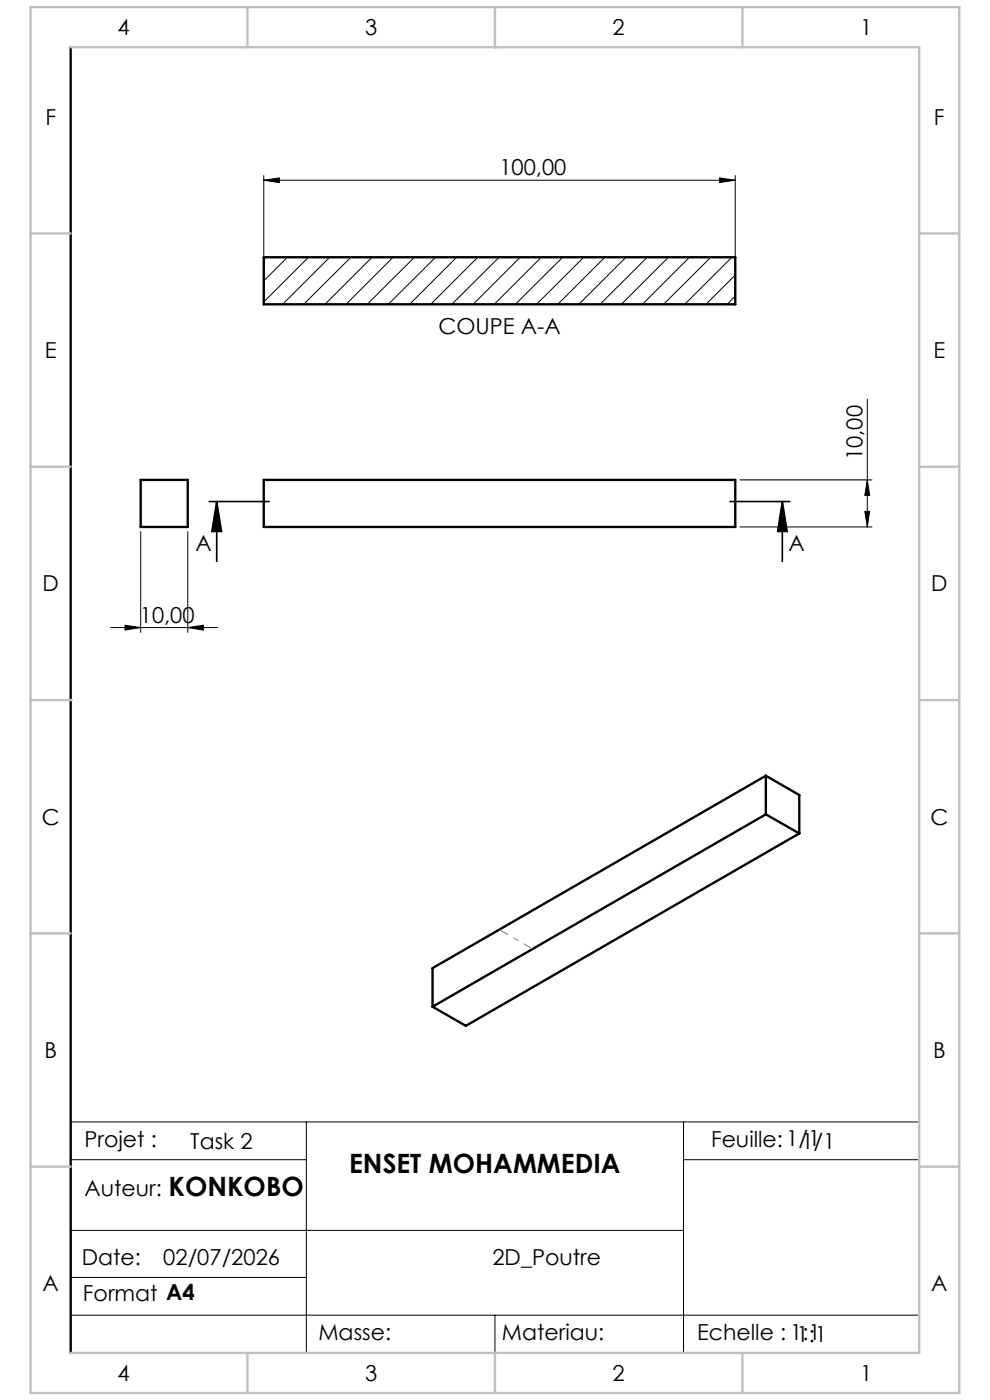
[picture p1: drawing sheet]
<svg xmlns="http://www.w3.org/2000/svg" width="210mm" height="297mm" viewBox="0 0 210 297" stroke-linecap="round" stroke-linejoin="round" font-family="sans-serif">
<g fill="none" stroke="#000" stroke-width=".21">
<path d="M56 38.2l3.3-.5v1zM56 37.2v26.4M56 38.2h100M152.6 37.7l3.4 .5-3.4 .5zM156 37.2v26.4M56.5 54.6l-.5 .5M61 54.6l-5 5M65.4 54.6l-9.4 9.5M70 54.6l-10.1 10M74.4 54.6l-10 10M78.9 54.6l-10 10M83.4 54.6l-10 10"/>
<path d="M87.9 54.6l-10 10M92.4 54.6l-10 10M96.9 54.6l-10 10M101.4 54.6l-10 10M105.9 54.6l-10.1 10M110.3 54.6l-9.9 10M114.8 54.6l-10 10M119.3 54.6l-10 10M123.8 54.6l-10 10M128.3 54.6l-10 10M132.8 54.6l-10 10M137.3 54.6l-10 10"/>
<path d="M141.8 54.6l-10 10M146.3 54.6l-10 10M150.8 54.6l-10 10M155.3 54.6l-10.1 10M156 58.3l-6.2 6.3M156 62.8l-1.8 1.8M184 84.7v27.1M29.8 112.8v21.4M39.8 112.8v21.4M157 101.8h28M157 111.8h28M183.4 108.5h1.1l-.5 3.3z"/>
<path d="M184 101.8l.5 3.3h-1.1zM23.5 133.1h22.7M26.5 132.6l3.3 .5-3.3 .6zM39.8 133.1l3.3-.5v1.1zM65 238v49M145 238v49h-40v-8M15 246h50M145 246h50M195 254v-16h-180v49M195 257.1v21.9h-180M15 261h130M15 271h50"/>
</g>
<path d="M15 10v277M56 54.6h100v10h-100zM29.8 101.8h10v10h-10zM56 101.8h100v10h-100zM162.5 172.8l-70.7 40.8M162.5 172.8l7 4M162.5 164.6v8.2M162.5 164.6l7 4.1v8.1M162.5 164.6l-70.7 40.8v8.2M169.5 176.8l-70.7 40.8-7-4" fill="none" stroke="#000" stroke-width=".5"/>
<g fill="none" stroke="#c0c0c0" stroke-width=".5">
<path d="M6.5 1.5h197v294h-197zM15 10h180v277h-180M52.5 1.5v8.5M105 10h.1M105 1.5v8.5M157.5 1.5v8.5M6.5 49.5h8.5M195 49.5h8.5M6.5 99h8.5M195 99h8.5M6.5 148.5h8.5M15 148.5h.1"/>
<path d="M195 148.5h.1M195 148.5h8.5M6.5 198h8.5M195 198h8.5M6.5 247.5h8.5M195 247.5h8.5M52.5 287v8.5M105 287h.1M105 287v8.5M157.5 287v8.5"/>
</g>
<path d="M44.4 106.4h12.7M46 106.4l1 6.3h-2.1zM46 106.4v12.7M154.8 106.4h12.7M165.9 106.4l1.1 6.3h-2zM165.9 106.4v12.7" fill="none" stroke="#000" stroke-width=".35"/>
<path d="M113 201.3l-7.1-4.1" fill="none" stroke="#808080" stroke-width=".21" stroke-dasharray="30.5 1.3 1.3 1.3" stroke-dashoffset="28.3" stroke-linecap="butt"/>
<g fill="#000">
<path d="M56 38.2l3.3-.5v1zM152.6 37.7l3.4 .5-3.4 .5z"/>
<path d="M165.9 106.4l1.1 6.3h-2zM46 106.4l1 6.3h-2.1z"/>
<path d="M184 101.8l.5 3.3h-1.1zM183.4 108.5h1.1l-.5 3.3z"/>
<path d="M39.8 133.1l3.3-.5v1.1zM26.5 132.6l3.3 .5-3.3 .6z"/>
</g>
<g font-size="5.6">
<text x="74.1" y="248.9">ENSET MOHAMMEDIA</text>
<text x="35.8" y="253.6">KONKOBO</text>
</g>
<g font-size="4.7">
<text x="25" y="7.4">4</text>
<text x="77.5" y="7.4">3</text>
<text x="130" y="7.4">2</text>
<text x="182.5" y="7.4">1</text>
<text x="9.6" y="26.4">F</text>
<text x="198.1" y="26.4">F</text>
<text x="105.9" y="37.2">100,00</text>
<text x="93" y="70.8">COUPE A-A</text>
<text x="9.5" y="75.9">E</text>
<text x="198" y="75.9">E</text>
<text x="183" y="97.6" transform="rotate(-90 183 97.6)">10,00</text>
<text x="41.5" y="116.9">A</text>
<text x="167.3" y="116.9">A</text>
<text x="9" y="125.4">D</text>
<text x="197.5" y="125.4">D</text>
<text x="29.7" y="132.1">10,00</text>
<text x="8.9" y="174.9">C</text>
<text x="197.4" y="174.9">C</text>
<text x="9.4" y="224.4">B</text>
<text x="197.9" y="224.4">B</text>
<text x="17.9" y="243.3">Projet :</text>
<text x="40.4" y="243.8">Task 2</text>
<text x="150.8" y="243.3">Feuille:1/1</text>
<text x="170" y="243.7">1/1</text>
<text x="17.9" y="253.6">Auteur:</text>
<text x="17.3" y="268.4">Date:</text>
<text x="34.6" y="268.4">02/07/2026</text>
<text x="104.5" y="268.4">2D_Poutre</text>
<text x="9" y="273.9">A</text>
<text x="197.5" y="273.9">A</text>
<text x="17.6" y="276">Format A4</text>
<text x="67.5" y="284.3">Masse:</text>
<text x="106.4" y="284.3">Materiau:</text>
<text x="147.9" y="284.3">Echelle : 1:1</text>
<text x="169" y="284.7">1:1</text>
<text x="25" y="292.9">4</text>
<text x="77.5" y="292.9">3</text>
<text x="130" y="292.9">2</text>
<text x="182.5" y="292.9">1</text>
</g>
</svg>
